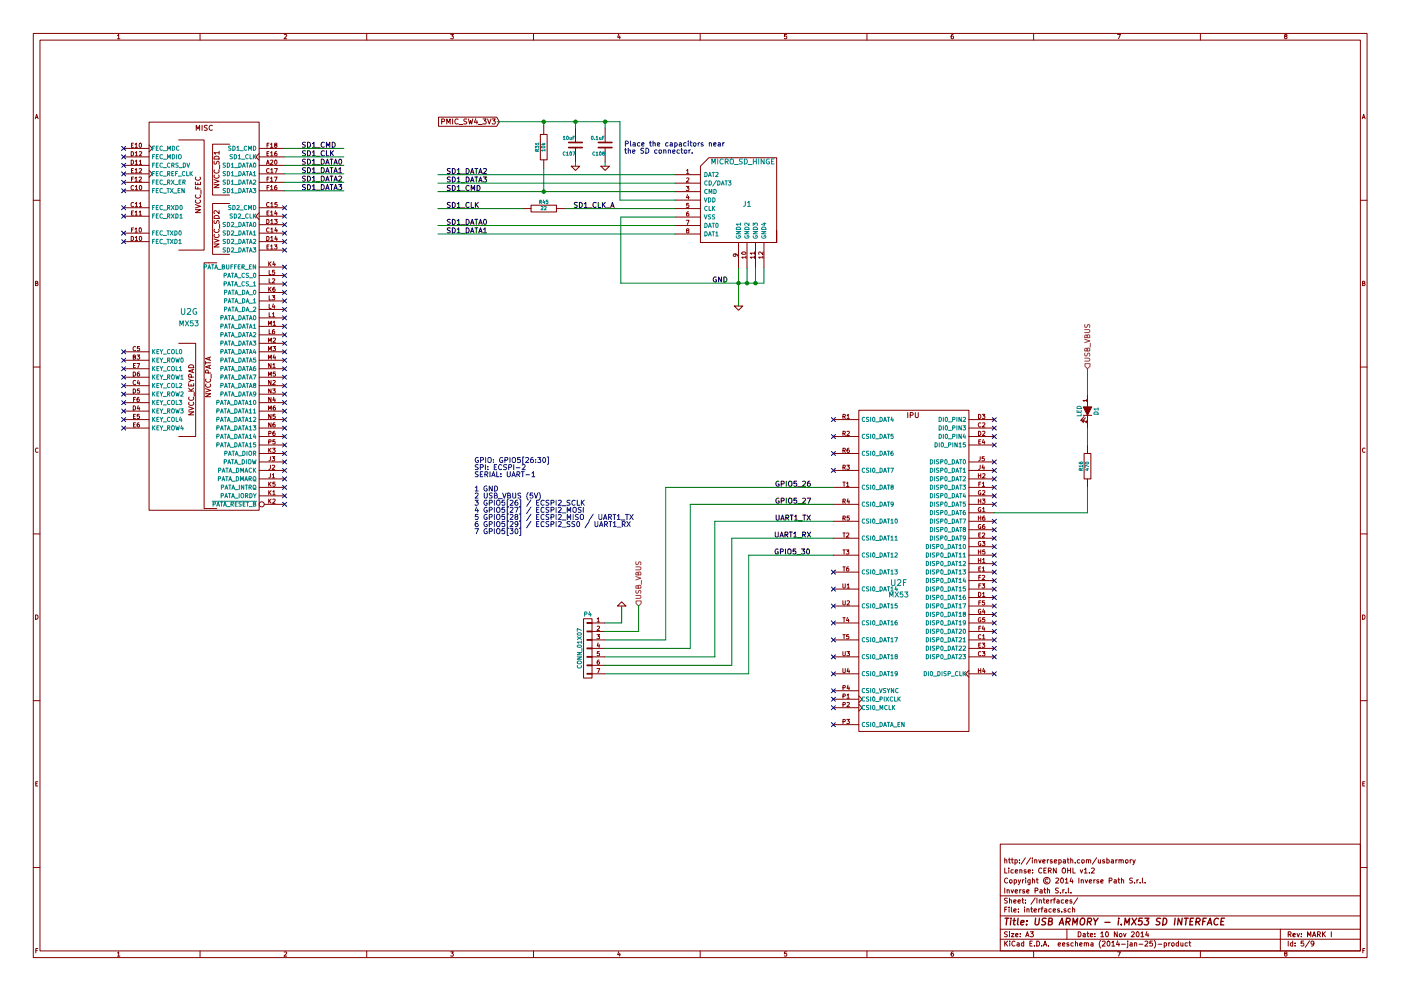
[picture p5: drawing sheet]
EESchema Schematic File Version 2
LIBS:power
LIBS:device
LIBS:transistors
LIBS:conn
LIBS:linear
LIBS:regul
LIBS:74xx
LIBS:cmos4000
LIBS:adc-dac
LIBS:memory
LIBS:xilinx
LIBS:special
LIBS:microcontrollers
LIBS:dsp
LIBS:microchip
LIBS:analog_switches
LIBS:motorola
LIBS:texas
LIBS:intel
LIBS:audio
LIBS:interface
LIBS:digital-audio
LIBS:philips
LIBS:display
LIBS:cypress
LIBS:siliconi
LIBS:opto
LIBS:atmel
LIBS:contrib
LIBS:valves
LIBS:armory
LIBS:armory-cache
EELAYER 24 0
EELAYER END
$Descr A3 16535 11693
encoding utf-8
Sheet 5 9
Title "USB ARMORY - i.MX53 SD INTERFACE"
Date "10 Nov 2014"
Rev "MARK I"
Comp "Inverse Path S.r.l."
Comment1 "Copyright © 2014 Inverse Path S.r.l."
Comment2 "License: CERN OHL v1.2"
Comment3 "http://inversepath.com/usbarmory"
Comment4 ""
$EndDescr
$Comp
L MX53 U2
U 7 1
P 2410 3750
F 0 "U2" H 2230 3820 70  0000 C CNN
F 1 "MX53" H 2230 3680 60  0000 C CNN
F 2 "" H 2370 3790 60  0000 C CNN
F 3 "" H 2370 3790 60  0000 C CNN
	7    2410 3750
	1    0    0    -1  
$EndComp
Text Label 5270 2060 0    60   ~ 0
SD1_DATA2
Text Label 5270 2160 0    60   ~ 0
SD1_DATA3
Text Label 5270 2260 0    60   ~ 0
SD1_CMD
Text Label 5270 2460 0    60   ~ 0
SD1_CLK
Text Label 5270 2660 0    60   ~ 0
SD1_DATA0
Text Label 5270 2760 0    60   ~ 0
SD1_DATA1
Text Label 8410 3340 0    60   ~ 0
GND
NoConn ~ 3360 2450
NoConn ~ 3360 2550
NoConn ~ 3360 2650
NoConn ~ 3360 2750
NoConn ~ 3360 2850
NoConn ~ 3360 2950
NoConn ~ 3360 3150
NoConn ~ 3360 3250
NoConn ~ 3360 3350
NoConn ~ 3360 3450
NoConn ~ 3360 3550
NoConn ~ 3360 3650
NoConn ~ 3360 3750
NoConn ~ 3360 3850
NoConn ~ 3360 3950
NoConn ~ 3360 4050
NoConn ~ 3360 4150
NoConn ~ 3360 4250
NoConn ~ 3360 4350
NoConn ~ 3360 4450
NoConn ~ 3360 4550
NoConn ~ 3360 4650
NoConn ~ 3360 4750
NoConn ~ 3360 4850
NoConn ~ 3360 4950
NoConn ~ 3360 5050
NoConn ~ 3360 5150
NoConn ~ 3360 5250
NoConn ~ 3360 5350
NoConn ~ 3360 5450
NoConn ~ 3360 5550
NoConn ~ 3360 5650
NoConn ~ 3360 5750
NoConn ~ 3360 5850
NoConn ~ 3360 5950
NoConn ~ 1460 4150
NoConn ~ 1460 4250
NoConn ~ 1460 4350
NoConn ~ 1460 4450
NoConn ~ 1460 4550
NoConn ~ 1460 4650
NoConn ~ 1460 4750
NoConn ~ 1460 4850
NoConn ~ 1460 4950
NoConn ~ 1460 5050
NoConn ~ 1460 2750
NoConn ~ 1460 2850
NoConn ~ 1460 2450
NoConn ~ 1460 2550
NoConn ~ 1460 2250
NoConn ~ 1460 2150
NoConn ~ 1460 2050
NoConn ~ 1460 1950
NoConn ~ 1460 1850
NoConn ~ 1460 1750
Text GLabel 5895 1435 0    60   Input ~ 0
PMIC_SW4_3V3
$Comp
L MICRO_SD_HINGE J1
U 1 1
P 8770 2460
F 0 "J1" H 8820 2510 60  0000 C CNN
F 1 "MICRO_SD_HINGE" H 8770 3010 60  0000 C CNN
F 2 "MICRO_SD_HINGE_AMP" V 8880 1960 60  0001 C CNN
F 3 "" V 8880 1960 60  0001 C CNN
F 4 "Amphenol" H 8770 2460 60  0001 C CNN "Mfg"
F 5 "101-00303-68" H 8770 2460 60  0001 C CNN "Mfg PN"
F 6 "-" H 8770 2460 60  0001 C CNN "Desc"
F 7 "Digikey" H 8770 2460 60  0001 C CNN "Supplier"
F 8 "101-00303-68-1-ND" H 8770 2460 60  0001 C CNN "Supplier PN"
	1    8770 2460
	1    0    0    -1  
$EndComp
$Comp
L GND #PWR060
U 1 1
P 6795 1960
F 0 "#PWR060" H 6795 1960 30  0001 C CNN
F 1 "GND" H 6795 1890 30  0001 C CNN
F 2 "" H 6795 1960 60  0000 C CNN
F 3 "" H 6795 1960 60  0000 C CNN
	1    6795 1960
	1    0    0    -1  
$EndComp
$Comp
L C C107
U 1 1
P 6795 1710
F 0 "C107" H 6795 1810 40  0000 L CNN
F 1 "10uF" H 6801 1625 40  0000 L CNN
F 2 "SM0603" H 6833 1560 30  0001 C CNN
F 3 "~" H 6795 1710 60  0000 C CNN
F 4 "TDK" H 6795 1710 60  0001 C CNN "Mfg"
F 5 "C1608X5R1A106K080AC" H 6795 1710 60  0001 C CNN "Mfg PN"
F 6 "X5R, 10V, 10%" H 6795 1710 60  0001 C CNN "Desc"
F 7 "Farnell" H 6795 1710 60  0001 C CNN "Supplier"
F 8 "2211164" H 6795 1710 60  0001 C CNN "Supplier PN"
	1    6795 1710
	-1   0    0    1   
$EndComp
$Comp
L C C108
U 1 1
P 7145 1710
F 0 "C108" H 7145 1810 40  0000 L CNN
F 1 "0.1uF" H 7151 1625 40  0000 L CNN
F 2 "SM0201" H 7183 1560 30  0001 C CNN
F 3 "~" H 7145 1710 60  0000 C CNN
F 4 "TDK" H 7145 1710 60  0001 C CNN "Mfg"
F 5 "C0603X5R0J104K030BC" H 7145 1710 60  0001 C CNN "Mfg PN"
F 6 "X5R, 10%, 6.3V" H 7145 1710 60  0001 C CNN "Desc"
F 7 "Farnell" H 7145 1710 60  0001 C CNN "Supplier"
F 8 "1844078" H 7145 1710 60  0001 C CNN "Supplier PN"
	1    7145 1710
	-1   0    0    1   
$EndComp
$Comp
L GND #PWR061
U 1 1
P 7145 1960
F 0 "#PWR061" H 7145 1960 30  0001 C CNN
F 1 "GND" H 7145 1890 30  0001 C CNN
F 2 "" H 7145 1960 60  0000 C CNN
F 3 "" H 7145 1960 60  0000 C CNN
	1    7145 1960
	1    0    0    -1  
$EndComp
Text Notes 7370 1810 0    60   ~ 0
Place the capacitors near\nthe SD connector.
$Comp
L GND #PWR062
U 1 1
P 8720 3610
F 0 "#PWR062" H 8720 3610 30  0001 C CNN
F 1 "GND" H 8720 3540 30  0001 C CNN
F 2 "" H 8720 3610 60  0000 C CNN
F 3 "" H 8720 3610 60  0000 C CNN
	1    8720 3610
	1    0    0    -1  
$EndComp
$Comp
L R R31
U 1 1
P 6420 1735
F 0 "R31" V 6500 1735 40  0000 C CNN
F 1 "10k" V 6427 1736 40  0000 C CNN
F 2 "SM0201" V 6350 1735 30  0001 C CNN
F 3 "~" H 6420 1735 30  0000 C CNN
F 4 "Vishay Draloric" V 6420 1735 60  0001 C CNN "Mfg"
F 5 "CRCW020110K0FNED" V 6420 1735 60  0001 C CNN "Mfg PN"
F 6 "1%, 50mW" V 6420 1735 60  0001 C CNN "Desc"
F 7 "Farnell" V 6420 1735 60  0001 C CNN "Supplier"
F 8 "2140192" V 6420 1735 60  0001 C CNN "Supplier PN"
	1    6420 1735
	-1   0    0    1   
$EndComp
$Comp
L R R45
U 1 1
P 6420 2460
F 0 "R45" V 6500 2460 40  0000 C CNN
F 1 "22" V 6427 2461 40  0000 C CNN
F 2 "SM0201" V 6350 2460 30  0001 C CNN
F 3 "~" H 6420 2460 30  0000 C CNN
F 4 "Vishay Draloric" V 6420 2460 60  0001 C CNN "Mfg"
F 5 "CRCW020122R0FNED" V 6420 2460 60  0001 C CNN "Mfg PN"
F 6 "1%, 50mW" V 6420 2460 60  0001 C CNN "Desc"
F 7 "Farnell" V 6420 2460 60  0001 C CNN "Supplier"
F 8 "2139852" V 6420 2460 60  0001 C CNN "Supplier PN"
	1    6420 2460
	0    -1   -1   0   
$EndComp
Text Label 6770 2460 0    60   ~ 0
SD1_CLK_A
Text Label 3560 1850 0    60   ~ 0
SD1_CLK
Text Label 3560 1950 0    60   ~ 0
SD1_DATA0
Text Label 3560 2050 0    60   ~ 0
SD1_DATA1
Text Label 3560 2150 0    60   ~ 0
SD1_DATA2
Text Label 3560 2250 0    60   ~ 0
SD1_DATA3
Text Label 3560 1750 0    60   ~ 0
SD1_CMD
$Comp
L MX53 U?
U 6 1
P 10790 6950
AR Path="/53834030/5460C738" Ref="U?"  Part="6" 
AR Path="/53722D05/5460C738" Ref="U2"  Part="6" 
F 0 "U2" H 10610 7020 70  0000 C CNN
F 1 "MX53" H 10610 6880 60  0000 C CNN
F 2 "" H 10750 6990 60  0000 C CNN
F 3 "" H 10750 6990 60  0000 C CNN
	6    10790 6950
	1    0    0    -1  
$EndComp
NoConn ~ 11740 5450
NoConn ~ 11740 5550
NoConn ~ 11740 5650
NoConn ~ 11740 5750
NoConn ~ 11740 5850
NoConn ~ 11740 5950
NoConn ~ 11740 6150
NoConn ~ 11740 6250
NoConn ~ 11740 6350
NoConn ~ 11740 6450
NoConn ~ 11740 6550
NoConn ~ 11740 6650
NoConn ~ 11740 6750
NoConn ~ 11740 6850
NoConn ~ 11740 6950
NoConn ~ 11740 7050
NoConn ~ 11740 7150
NoConn ~ 11740 7250
NoConn ~ 11740 7350
NoConn ~ 11740 7450
NoConn ~ 11740 7550
NoConn ~ 11740 7650
NoConn ~ 11740 7750
NoConn ~ 11740 7950
NoConn ~ 11740 5250
NoConn ~ 11740 5150
NoConn ~ 11740 5050
NoConn ~ 11740 4950
NoConn ~ 9840 4950
NoConn ~ 9840 5150
NoConn ~ 9840 5350
NoConn ~ 9840 5550
NoConn ~ 9840 7950
NoConn ~ 9840 8150
NoConn ~ 9840 8250
NoConn ~ 9840 8350
NoConn ~ 9840 8550
$Comp
L GND #PWR063
U 1 1
P 7340 7150
F 0 "#PWR063" H 7340 7150 30  0001 C CNN
F 1 "GND" H 7340 7080 30  0001 C CNN
F 2 "" H 7340 7150 60  0000 C CNN
F 3 "" H 7340 7150 60  0000 C CNN
	1    7340 7150
	-1   0    0    1   
$EndComp
Text HLabel 7540 7150 1    60   Input ~ 0
USB_VBUS
Text Notes 5600 6300 0    60   ~ 0
GPIO: GPIO5[26:30]\nSPI: ECSPI-2\nSERIAL: UART-1\n\n1 GND\n2 USB_VBUS (5V)\n3 GPIO5[26] / ECSPI2_SCLK\n4 GPIO5[27] / ECSPI2_MOSI\n5 GPIO5[28] / ECSPI2_MISO / UART1_TX\n6 GPIO5[29] / ECSPI2_SS0 / UART1_RX\n7 GPIO5[30]
NoConn ~ 9840 6950
NoConn ~ 9840 7150
NoConn ~ 9840 7350
NoConn ~ 9840 7550
NoConn ~ 9840 7750
Text Label 9150 5750 0    60   ~ 0
GPIO5_26
Text Label 9150 6150 0    60   ~ 0
UART1_TX
Text Label 9140 6350 0    60   ~ 0
UART1_RX
Text Label 9140 6550 0    60   ~ 0
GPIO5_30
$Comp
L CONN_01X07 P4
U 1 1
P 6940 7650
F 0 "P4" H 6940 8050 50  0000 C CNN
F 1 "CONN_01X07" V 7040 7650 50  0000 C CNN
F 2 "pinhead-1X7" H 6940 7650 60  0001 C CNN
F 3 "" H 6940 7650 60  0000 C CNN
F 4 "-" H 6940 7650 60  0001 C CNN "Mfg"
F 5 "-" H 6940 7650 60  0001 C CNN "Mfg PN"
F 6 "-" H 6940 7650 60  0001 C CNN "Desc"
F 7 "-" H 6940 7650 60  0001 C CNN "Supplier"
F 8 "-" H 6940 7650 60  0001 C CNN "Supplier PN"
	1    6940 7650
	-1   0    0    -1  
$EndComp
$Comp
L LED D1
U 1 1
P 12840 4850
F 0 "D1" H 12840 4950 50  0000 C CNN
F 1 "LED" H 12840 4750 50  0000 C CNN
F 2 "SM0603LED" H 12840 4850 60  0001 C CNN
F 3 "" H 12840 4850 60  0000 C CNN
F 4 "Vishay Semiconductor" H 12840 4850 60  0001 C CNN "Mfg"
F 5 "VLMW1300-GS08" H 12840 4850 60  0001 C CNN "Mfg PN"
F 6 "LED, white" H 12840 4850 60  0001 C CNN "Desc"
F 7 "Farnell" H 12840 4850 60  0001 C CNN "Supplier"
F 8 "2078730" H 12840 4850 60  0001 C CNN "Supplier PN"
	1    12840 4850
	0    1    1    0   
$EndComp
$Comp
L R R16
U 1 1
P 12840 5500
F 0 "R16" V 12920 5500 40  0000 C CNN
F 1 "470" V 12847 5501 40  0000 C CNN
F 2 "SM0201" V 12770 5500 30  0001 C CNN
F 3 "~" H 12840 5500 30  0000 C CNN
F 4 "Vishay Draloric" V 12840 5500 60  0001 C CNN "Mfg"
F 5 "CRCW0201470RFNED" V 12840 5500 60  0001 C CNN "Mfg PN"
F 6 "1%, 50mW" V 12840 5500 60  0001 C CNN "Desc"
F 7 "Farnell" V 12840 5500 60  0001 C CNN "Supplier"
F 8 "2140024" V 12840 5500 60  0001 C CNN "Supplier PN"
	1    12840 5500
	-1   0    0    1   
$EndComp
Text HLabel 12840 4350 1    60   Input ~ 0
USB_VBUS
Text Label 9150 5950 0    60   ~ 0
GPIO5_27
Wire Wire Line
	5170 2260 7970 2260
Wire Wire Line
	5170 2760 7970 2760
Wire Wire Line
	8820 3160 8820 3340
Wire Wire Line
	7330 3340 9020 3340
Connection ~ 8720 3340
Wire Wire Line
	8920 3340 8920 3160
Connection ~ 8820 3340
Wire Wire Line
	9020 3340 9020 3160
Connection ~ 8920 3340
Wire Wire Line
	7970 2560 7330 2560
Wire Wire Line
	7330 2560 7330 3340
Wire Wire Line
	6795 1910 6795 1960
Wire Wire Line
	7145 1910 7145 1960
Wire Wire Line
	5870 1435 7320 1435
Wire Wire Line
	7320 1435 7320 2360
Wire Wire Line
	7320 2360 7970 2360
Wire Wire Line
	8720 3160 8720 3610
Wire Wire Line
	6795 1435 6795 1510
Connection ~ 6795 1435
Wire Wire Line
	7145 1435 7145 1510
Connection ~ 7145 1435
Wire Wire Line
	6420 1435 6420 1485
Connection ~ 6420 1435
Wire Wire Line
	6420 1985 6420 2260
Connection ~ 6420 2260
Wire Wire Line
	6670 2460 7970 2460
Wire Wire Line
	3360 1750 4060 1750
Wire Wire Line
	3360 1850 4060 1850
Wire Wire Line
	3360 1950 4060 1950
Wire Wire Line
	3360 2050 4060 2050
Wire Wire Line
	3360 2150 4060 2150
Wire Wire Line
	3360 2250 4060 2250
Wire Wire Line
	5170 2060 7970 2060
Wire Wire Line
	5170 2160 7970 2160
Wire Wire Line
	6170 2460 5170 2460
Wire Wire Line
	7970 2660 5170 2660
Wire Wire Line
	8440 6150 9840 6150
Wire Wire Line
	8640 6350 9840 6350
Wire Wire Line
	7140 7350 7340 7350
Wire Wire Line
	7340 7350 7340 7150
Wire Wire Line
	8640 6350 8640 7850
Wire Wire Line
	8440 6150 8440 7750
Wire Wire Line
	9840 6550 8840 6550
Wire Wire Line
	8840 6550 8840 7950
Wire Wire Line
	7540 7150 7540 7450
Wire Wire Line
	7540 7450 7140 7450
Wire Wire Line
	12840 5050 12840 5250
Wire Wire Line
	12840 5750 12840 6050
Wire Wire Line
	12840 4350 12840 4650
Wire Wire Line
	12840 6050 11740 6050
Wire Wire Line
	7860 5750 9840 5750
Wire Wire Line
	7860 5750 7860 7550
Wire Wire Line
	7860 7550 7140 7550
Wire Wire Line
	9840 5950 8150 5950
Wire Wire Line
	8150 5950 8150 7650
Wire Wire Line
	8150 7650 7140 7650
Wire Wire Line
	8440 7750 7140 7750
Wire Wire Line
	8640 7850 7140 7850
Wire Wire Line
	8840 7950 7140 7950
NoConn ~ 9840 6750
$EndSCHEMATC
